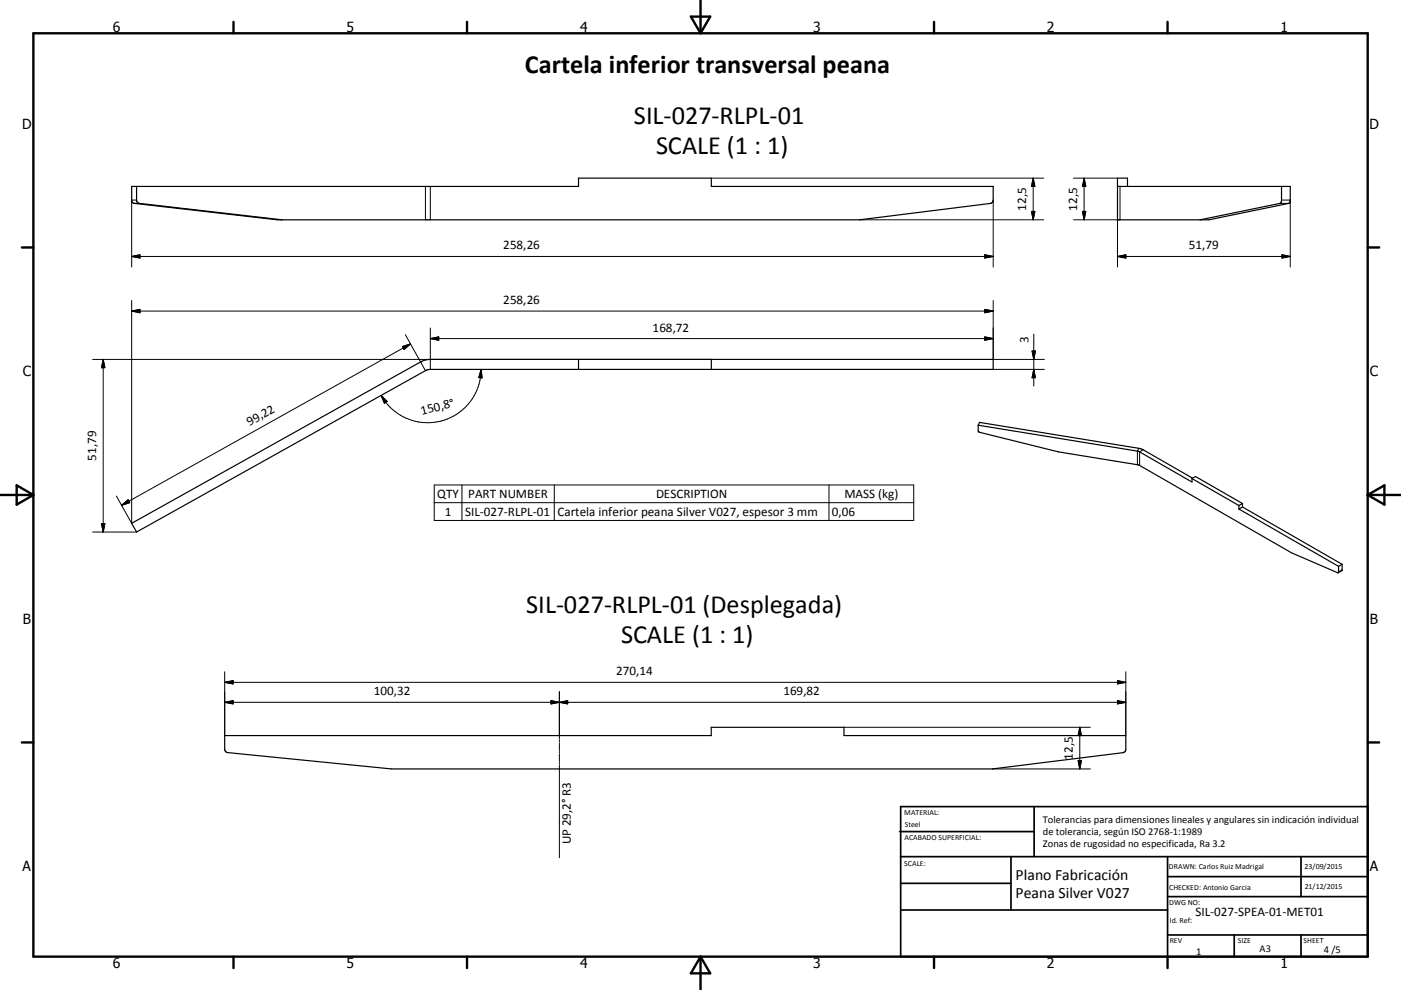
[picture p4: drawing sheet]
<svg xmlns="http://www.w3.org/2000/svg" width="420mm" height="297mm" viewBox="0 0 420 297" stroke-linecap="round" stroke-linejoin="round" font-family="sans-serif">
<g fill="none" stroke="#000" stroke-width=".36">
<path d="M39.5 55.9h133.9v-2.5h39.9v2.5h84.5v4.1l-.3 .7-.6 .3-39.1 4.9h-174.7l-42.8-4.9-.4-.1-.4-.6zM40.9 55.9l.1 4.4 .5 .7 43.1 4.9M335 55.9h51.8v4.4l-.4 .7-24 4.9h-27.4v-12.5h3v2.5M384.2 55.9v4.1l-.1 .7-.3 .3-24 4.9M173.4 107.8v3M213.3 107.8v3M293.3 127.6v1.6l.4 .5 23.6 5.9 24.2 4 45.7 26.2 13.9 6 .2-.1v-1.8M293.3 127.6l.4-.9 48.1 7.9 .9 .3 14.8 8.6M293.3 127.6l48 7.8 16.1 9.2v-1M39.5 157l86.6-48.4 1.9-.7 169.8-.1v3h-169.2l-1.1 .4-86.6 48.4zM357.4 143.6l1-.6 14.1 8.1M357.4 143.6l14 8.1"/>
<path d="M371.4 152.7l29.9 17.2M371.4 151.7v1M372.5 152.1l29.9 17.2M372.5 151.1v1M372.5 151.1l-1.1 .6M372.5 152.1l-1.1 .6M402.4 169.3v1.8l-1.2 .7M402.4 169.3l-1.1 .6M67.4 220.7h145.8v-2.5h39.8v2.5h84.5v4.1l-.2 .7-.6 .3-39.2 4.9h-180.1l-49.1-4.9-.7-.3-.2-.5z"/>
</g>
<g fill="none" stroke="#000" stroke-width=".3">
<path d="M127.5 55.9v10M129 55.9v10M213.3 53.4h99.6M309.8 53.4v12.5M309.8 53.4l.5 2.5h-1zM321.8 53.4h13.2M325 53.4l.5 2.5h-1zM325 53.4v12.5M335.8 55.9v10M39.5 76.9l2.5-.5v1zM39.5 76.9h258.3M40.3 61h1.4"/>
<path d="M40.9 60h-1.4v20.1M257.8 65.9h55.1M295.3 76.4l2.5 .5-2.5 .5zM297.8 60v20.1M309.3 63.4h1l-.5 2.5zM321.8 65.9h13.2v14.2M324.5 63.4h1l-.5 2.5zM335 76.9l2.5-.5v1zM335 76.9h51.8M383.8 61h2.6M384.2 60h2.6v20.1M384.3 76.4l2.5 .5-2.5 .5z"/>
<path d="M39.5 90.1v66.9l-4.6-8.2M39.5 93.3h258.3M39.5 93.3l2.5-.5v1zM129 98.4v12.4M295.3 92.8l2.5 .5-2.5 .5zM297.8 90.1v17.7h15.3M27.8 107.8h185.5M30.9 107.8v51.8M30.9 107.8l.5 2.5h-1zM114.3 118.6l1.8 1.8-.9 .6zM120.7 104l2.4-.8-2 1.7zM121.5 100.4l6 10.8"/>
<path d="M123.1 103.2l-86.7 48.4M129 101.6h168.8M129 101.6l2.5-.5v1zM144.2 110.8a16 16 0 0 1-11.9 15.5 16 16 0 0 1-18-7.7M144.2 110.8l.3 2.6-1-.1zM295.3 101.1l2.5 .5-2.5 .5zM297.8 110.8h15.3M309.4 105.3h1l-.5 2.5zM309.9 100.2v15.6M309.9 110.8l.5 2.5h-1zM341.4 134.5l-.4 .8v4.1M342.7 134.9l-1 .7v4"/>
<path d="M27.8 159.6h13.1M30.4 157.1h1l-.5 2.5zM36.4 151.6l2-1.7 .5 .9zM130.2 145.5h143.7v10.6h-143.7zM130.2 150.8h143.7M138.5 145.5v10.6M166.2 145.5v10.6M248.5 145.5v10.6M402.4 171l-1.1 .6M67.4 210.7h270.1M67.4 210.7l2.5-.5v1zM67.4 204.7l2.5-.5v1z"/>
<path d="M67.4 201.5v19.2M67.4 204.7h270.1M165.2 210.2l2.5 .5-2.5 .5zM167.7 207.5v14.3M167.7 210.7l2.5-.5v1zM253 218.2h73.9M323.7 218.2v12.5M323.7 218.2l.5 2.5h-1zM335 204.2l2.5 .5-2.5 .5zM335 210.2l2.5 .5-2.5 .5zM337.5 201.5v19.2M167.7 222.1v.5"/>
<path d="M167.7 222.9v2.2M167.7 225.4v.6M167.7 226.2v2.3M167.7 228.8v.5M167.7 229.6v27.7M297.5 230.7h29.4M323.2 228.2h1l-.5 2.5z"/>
</g>
<g fill="none" stroke="#000" stroke-width=".71">
<path d="M10 10h400v277h-400zM70 6.6v3.4M140 6.6v3.4M207.1 5h5.8l-2.9 5zM210 0v10M280 6.6v3.4M350 6.6v3.4M6.6 74.2h3.4M410 74.2h3.5M0 148.5h10M5 145.6l5 2.9-5 2.9zM410 148.5h10.1"/>
<path d="M410 148.5l5.1-2.9v5.8zM6.6 222.7h3.4M410 222.7h3.5M70 287v3.4M140 287v3.4M210 287v10M210 287l2.9 5h-5.8zM280 287v3.4M350 287v3.4"/>
</g>
<g fill="none" stroke="#000" stroke-width=".51">
<path d="M269.7 249.5h40.3M270 242h140v45h-140zM270 257h140M303.1 257v16M310 242v15M350 257v30M390.1 257v12M270 265h33.1M270 273h80M350 269h60M350 263h60M350 280.5h60"/>
<path d="M370 280.5v6.5M390.1 280.5v6.5"/>
</g>
<g fill="#000" stroke="#000" stroke-width=".3">
<path d="M309.8 53.4l.5 2.5h-1zM325 53.4l.5 2.5h-1zM39.5 76.9l2.5-.5v1zM295.3 76.4l2.5 .5-2.5 .5zM309.3 63.4h1l-.5 2.5zM324.5 63.4h1l-.5 2.5zM335 76.9l2.5-.5v1zM384.3 76.4l2.5 .5-2.5 .5zM39.5 93.3l2.5-.5v1zM295.3 92.8l2.5 .5-2.5 .5zM30.9 107.8l.5 2.5h-1zM120.7 104l2.4-.8-2 1.7z"/>
<path d="M129 101.6l2.5-.5v1zM144.2 110.8l.3 2.6-1-.1zM295.3 101.1l2.5 .5-2.5 .5zM309.4 105.3h1l-.5 2.5zM309.9 110.8l.5 2.5h-1zM114.3 118.6l1.8 1.8-.9 .6zM30.4 157.1h1l-.5 2.5zM36.4 151.6l2-1.7 .5 .9zM67.4 210.7l2.5-.5v1zM67.4 204.7l2.5-.5v1zM165.2 210.2l2.5 .5-2.5 .5zM167.7 210.7l2.5-.5v1z"/>
<path d="M335 204.2l2.5 .5-2.5 .5zM335 210.2l2.5 .5-2.5 .5zM323.2 228.2h1l-.5 2.5zM323.7 218.2l.5 2.5h-1z"/>
</g>
<g font-size="7.9">
<text x="157.3" y="21.8">Cartela inferior transversal peana</text>
<text x="190.1" y="37.2">SIL-027-RLPL-01</text>
<text x="196.7" y="46.2">SCALE (1 : 1)</text>
<text x="157.7" y="183.9">SIL-027-RLPL-01 (Desplegada)</text>
<text x="186.2" y="193">SCALE (1 : 1)</text>
</g>
<g font-size="4.7">
<text x="304.5" y="263.9">Plano Fabricación</text>
<text x="304.5" y="269.3">Peana Silver V027</text>
</g>
<g font-size="4.2">
<text x="33.9" y="9.6">6</text>
<text x="103.9" y="9.6">5</text>
<text x="173.9" y="9.6">4</text>
<text x="243.8" y="9.6">3</text>
<text x="313.9" y="9.6">2</text>
<text x="383.9" y="9.6">1</text>
<text x="6.7" y="38.7">D</text>
<text x="410.5" y="38.7">D</text>
<text x="6.9" y="112.9">C</text>
<text x="410.7" y="112.9">C</text>
<text x="6.9" y="187.1">B</text>
<text x="410.7" y="187.1">B</text>
<text x="6.8" y="261.4">A</text>
<text x="410.7" y="261.4">A</text>
<text x="33.9" y="290.4">6</text>
<text x="103.9" y="290.4">5</text>
<text x="173.9" y="290.4">4</text>
<text x="243.8" y="290.4">3</text>
<text x="313.9" y="290.4">2</text>
<text x="383.9" y="290.4">1</text>
</g>
<g font-size="3.9">
<text x="307.7" y="63.2" transform="rotate(-90 307.7 63.2)">12,5</text>
<text x="322.9" y="63.2" transform="rotate(-90 322.9 63.2)">12,5</text>
<text x="150.9" y="74.8">258,26</text>
<text x="356.4" y="74.8">51,79</text>
<text x="150.9" y="91.3">258,26</text>
<text x="195.7" y="99.5">168,72</text>
<text x="308.4" y="103" transform="rotate(-90 308.4 103)">3</text>
<text x="126.5" y="124.5" transform="rotate(-15 126.5 124.5)">150,8°</text>
<text x="74.8" y="127.8" transform="rotate(-29 74.8 127.8)">99,22</text>
<text x="28.9" y="138.2" transform="rotate(-90 28.9 138.2)">51,79</text>
<text x="131.1" y="149.4">QTY</text>
<text x="140.4" y="149.4">PART NUMBER</text>
<text x="196.7" y="149.4">DESCRIPTION</text>
<text x="253.2" y="149.5">MASS (kg)</text>
<text x="133.3" y="154.7">1</text>
<text x="139.4" y="154.7">SIL-027-RLPL-01</text>
<text x="167.1" y="154.9">Cartela inferior peana Silver V027, espesor 3 mm</text>
<text x="249.4" y="154.7">0,06</text>
<text x="184.7" y="202.6">270,14</text>
<text x="112.1" y="208.6">100,32</text>
<text x="234.9" y="208.6">169,82</text>
<text x="321.6" y="227.9" transform="rotate(-90 321.6 227.9)">12,5</text>
<text x="171.1" y="253.3" transform="rotate(-90 171.1 253.3)">UP 29,2° R3</text>
<text x="358.4" y="274.9">SIL-027-SPEA-01-MET01</text>
</g>
<g font-size="3.1">
<text x="312.7" y="246.8">Tolerancias para dimensiones lineales y angulares sin indicación individual</text>
<text x="312.7" y="250.4">de tolerancia, según ISO 2768-1:1989</text>
<text x="312.7" y="254">Zonas de rugosidad no especificada, Ra 3.2</text>
<text x="358.6" y="286.5">1</text>
<text x="377.6" y="285.6">A3</text>
<text x="396.9" y="285.9">4 /5</text>
</g>
<g font-size="2.4">
<text x="271.1" y="244.4">MATERIAL:</text>
<text x="271.2" y="252">ACABADO SUPERFICIAL:</text>
<text x="271.3" y="248">Steel</text>
<text x="271.1" y="259.7">SCALE:</text>
<text x="350.4" y="260.8">DRAWN: Carlos Ruiz Madrigal</text>
<text x="391.1" y="260.6">23/09/2015</text>
<text x="350.5" y="267">CHECKED: Antonio Garcia</text>
<text x="391.2" y="266.7">21/12/2015</text>
<text x="350.5" y="271.4">DWG NO:</text>
<text x="350.7" y="276.9">Id. Ref:</text>
<text x="350.7" y="282.8">REV</text>
<text x="371.1" y="282.9">SIZE</text>
<text x="390.8" y="283">SHEET</text>
</g>
</svg>
